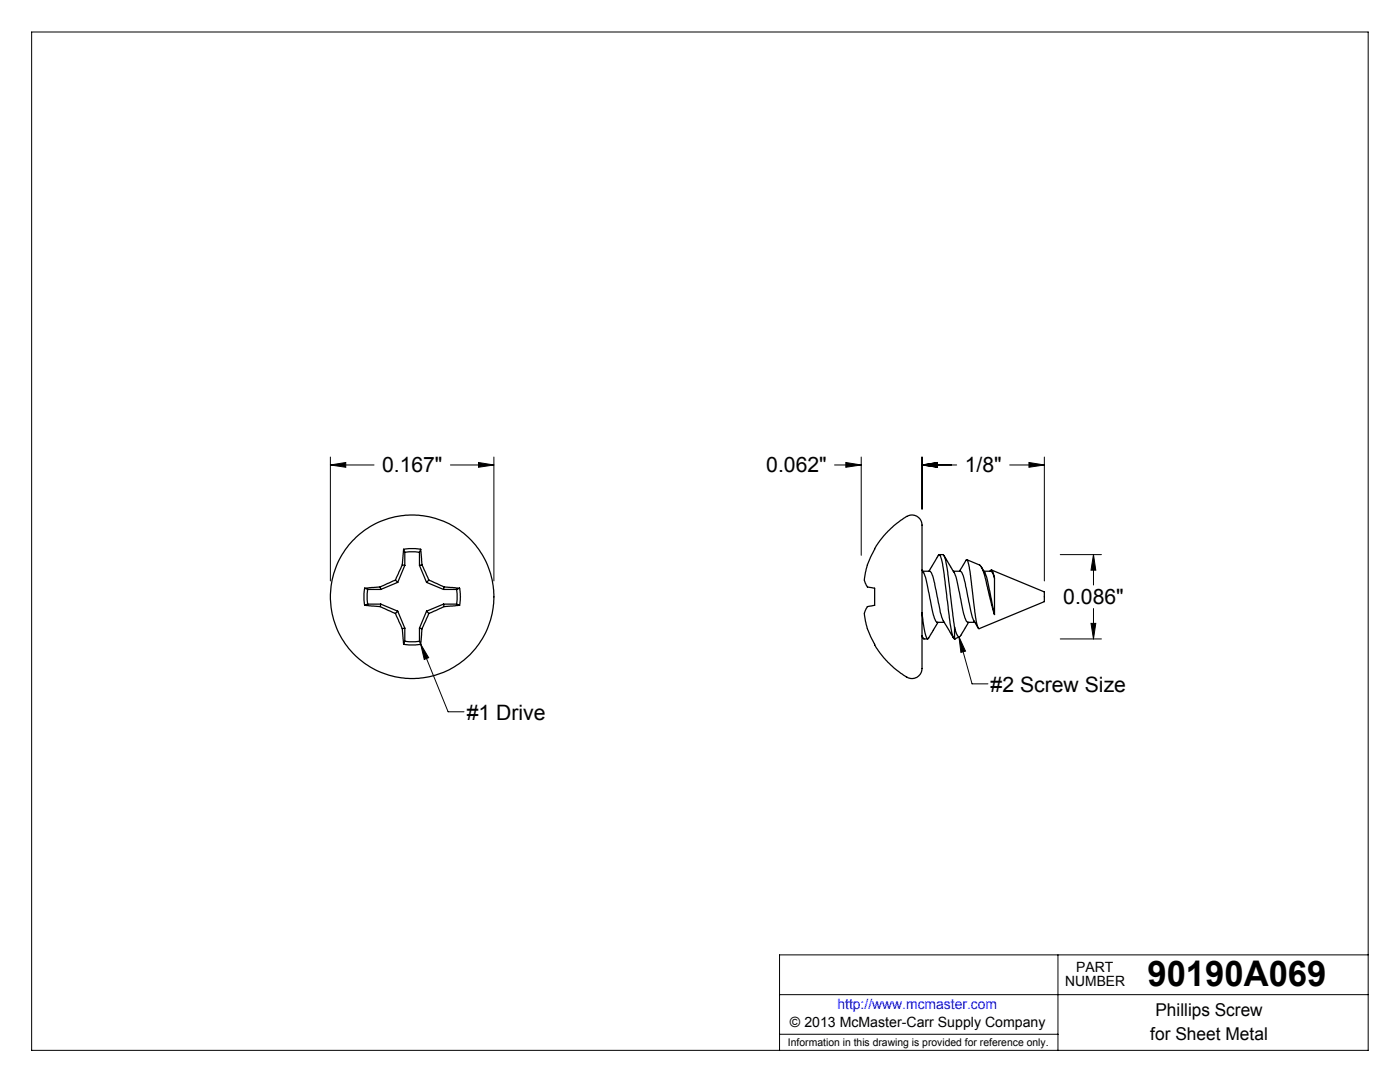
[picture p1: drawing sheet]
<svg xmlns="http://www.w3.org/2000/svg" width="279mm" height="216mm" viewBox="0 0 279 216" stroke-linecap="round" stroke-linejoin="round" font-family="sans-serif">
<g fill="none" stroke="#000" stroke-width=".2">
<path d="M6.3 6.4h266.7v203.2h-266.7zM65.9 92.8l3.1-.5v.9zM65.9 91.2v24.7M65.9 92.8h8.7M89.9 92.8h8.7M95.5 92.3l3.1 .5-3.1 .4zM98.6 91.2v24.7M166.5 92.8h5.4M168.8 92.3l3.1 .5-3.1 .4zM171.9 91.2v19.6M184 92.8l3.1-.5v.9zM184 92.8h6.9"/>
<path d="M184 91.2v10.4M201.5 92.8h6.9M205.4 92.3l3 .5-3 .4zM208.4 91.2v24.7M211.6 110.7h8.2M218.2 110.7l.5 3.1h-1zM218.2 110.7v6M84 128.6l1.5 2.6-.8 .4zM84 128.6l5.4 13.4h3.2M191.4 127.1l1.3 2.8-.9 .3zM191.4 127.1l2.6 9.4h3.2M211.6 127.5h8.2"/>
<path d="M217.7 124.4h1l-.5 3.1zM218.2 121.4v6.1M155.6 198.5h117.4M211.1 190.5v19.1M273 190.5h-117.4v19.1M155.6 206.4h55.5"/>
</g>
<g fill="#000">
<path d="M65.9 92.8l3.1-.5v.9zM95.5 92.3l3.1 .5-3.1 .4zM168.8 92.3l3.1 .5-3.1 .4zM184 92.8l3.1-.5v.9zM184 92.8l3.1-.5v.9zM205.4 92.3l3 .5-3 .4zM218.2 110.7l.5 3.1h-1zM217.7 124.4h1l-.5 3.1z"/>
<path d="M84 128.6l1.5 2.6-.8 .4zM191.4 127.1l1.3 2.8-.9 .3z"/>
</g>
<g fill="none" stroke="#000" stroke-width=".25">
<path d="M72.8 117.4l-.2 1 .2 2.4M72.8 117.4l.6 .2M73.4 117.6l-.1 .8 .1 2.1M73.4 117.6h2.6M75.9 117.1l-3.1 .3M75.9 117.1l.1 .5M78.9 115.7l-3 1.4M78.9 115.7l.5 .5M79.4 116.2l-3.4 1.4M80.3 112.7l-1.4 3M80.3 112.7l.5 .1M80.5 109.6l1.1-.1 2.4 .1"/>
<path d="M80.5 109.6l-.2 3.1M80.5 109.6l.3 .6M80.8 110.2l.8-.1 2.1 .1M80.8 112.8l-1.4 3.4M80.8 110.2v2.6M83.7 112.8l1.4 3.4M83.7 110.2v2.6M84 109.6l.2 3.1M84 109.6l-.3 .6M84.2 112.7l1.4 3M84.2 112.7l-.5 .1M85.1 116.2l3.4 1.4"/>
<path d="M85.6 115.7l3 1.4M85.6 115.7l-.5 .5M88.5 117.6h2.6M88.6 117.1l3.1 .3M88.6 117.1l-.1 .5M91.1 117.6l.1 .8-.1 2.1M91.7 117.4l.2 1.7-.2 1.7M91.7 117.4l-.6 .2M177.2 106l2.6-2.2 1.7-1h.7l.8 .2 .6 .6 .3 .5 .1 .5v29l-.1 .5-.5 .7-1 .6-1.1-.1-1.5-.9-1.9-1.6-1.5-1.5-1.5-2-1.2-2.4-.7-1.9a6.9 6.9 0 0 1-.4-3l.2-.4a1.14 1.14 0 0 1 1.3-.7l.5-.1v-3.4l-.7-.1a1.06 1.06 0 0 1-1.2-1 5.5 5.5 0 0 1 .3-3.2l.7-1.9 1.2-2.3zM184 113.7l.7 1.5 1.8 8.2 .5 .8h1.4M184.1 114h1.4a4.5 4.5 0 0 1 1.1 2.8l1.4 6.4 2.3 4.1M187.4 110.7l-2 3.3"/>
<path d="M187.4 110.7h.9l.5 1.3 1.7 13.1M187.4 110.7l.3 .2 .4 1.7 1.5 11.6 .5 2.8 .4 .5M188.4 110.8l2.3 4.2 1.8 8.1a1.39 1.39 0 0 0 .6 1.1h1.5M190.3 114h1.3a3.9 3.9 0 0 1 1.1 2.5l1.4 6.7 1.1 2.1M193 111.7l2.6 1.1 .3 .3 .8 2.6 1.8 6.9M195.8 113.1l.8 1.2 .3 .9 1.6 7.4M196.4 114h1.4l.4 .4 .3 1M197.6 114a.27 .27 0 0 1 .3-.3 .27 .27 0 0 1 .2 .4l.4 1.3M197.9 113.7l10.5 4.4v2l-13.1 5.3-.2-.4-.4-1.8-1.4-10.6a.96 .96 0 0 0-.4-.9l-1.4 2.3M198.5 115.4v7.2M72.8 120.8l3.1 .2M73.4 120.5l-.6 .3"/>
<path d="M73.4 120.5h2.6M75.9 121l3 1.4M76 120.5l-.1 .5M76 120.5l3.4 1.5M78.9 122.4l1.4 3M79.4 122l-.5 .4M79.4 122l1.4 3.3M80.3 125.4l.2 3.2M80.5 128.6l1.1 .1 2.4-.1M80.8 128l-.3 .6M80.8 128l.8 .1 2.1-.1M80.8 125.3l-.5 .1"/>
<path d="M80.8 125.3v2.7M83.7 125.3l.5 .1M83.7 128l.3 .6M83.7 125.3v2.7M84.2 125.4l-.2 3.2M85.1 122l.5 .4M85.1 122l-1.4 3.3M85.6 122.4l-1.4 3M88.5 120.5l-3.4 1.5M88.5 120.5l.1 .5M88.5 120.5h2.6M88.6 121l-3 1.4"/>
<path d="M91.1 120.5l.6 .3M91.7 120.8l-3.1 .2M184 122.2l.7 4.3a.77 .77 0 0 0 .5 .9l2-3.2M184 127l.2 .3M184 126.8l.4 .7h.7M190.5 127.5h.1M190.5 125.1v2.4M191.5 127.1l-1 .4M193.3 124.2l-1.5 2.5a.43 .43 0 0 1-.5 .4 .43 .43 0 0 1-.3-.5l-.5-1.5"/>
<circle cx="82.2" cy="119.1" r="16.3"/>
</g>
<text font-size="7.1" x="229" y="196.8">90190A069</text>
<g font-size="4.2">
<text x="76.2" y="94.1">0.167&quot;</text>
<text x="152.9" y="94.1">0.062&quot;</text>
<text x="192.5" y="94.1">1/8&quot;</text>
<text x="212.2" y="120.5">0.086&quot;</text>
<text x="93.1" y="143.6">#1 Drive</text>
<text x="197.7" y="138">#2 Screw Size</text>
</g>
<g font-size="3.5">
<text x="230.6" y="202.8">Phillips Screw</text>
<text x="229.6" y="207.5">for Sheet Metal</text>
</g>
<g font-size="2.8">
<text x="212.6" y="196.8">NUMBER</text>
<text x="214.8" y="194">PART</text>
<text x="157.7" y="205">© 2013 McMaster-Carr Supply Company</text>
</g>
<text font-size="2.8" fill="#00f" x="167.1" y="201.4">http://www.mcmaster.com</text>
<text font-size="2.1" x="157.3" y="208.6">Information in this drawing is provided for reference only.</text>
</svg>
